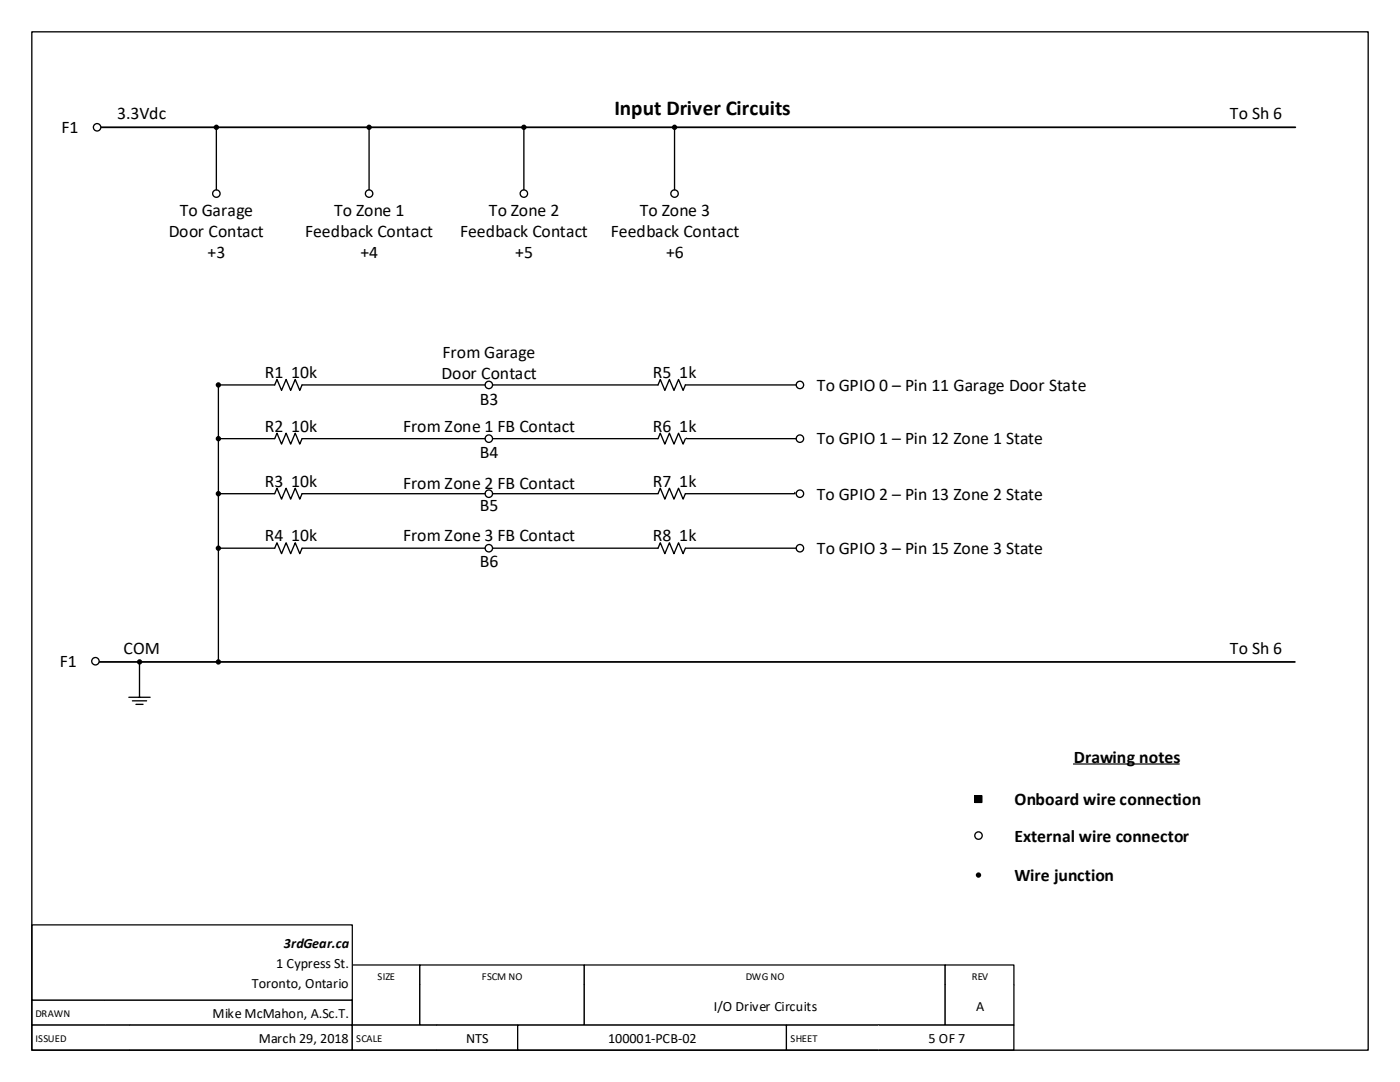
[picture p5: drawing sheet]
<svg xmlns="http://www.w3.org/2000/svg" width="279mm" height="216mm" viewBox="0 0 279 216" stroke-linecap="round" stroke-linejoin="round" font-family="sans-serif">
<path d="M21 199.6h-14.7v5h14.7" fill="none" stroke="#000" stroke-width=".25"/>
<path d="M21 199.6h49.3v5h-49.3z" fill-rule="evenodd" fill="#fff"/>
<path d="M21 199.6h49.3v5h-49.3" fill="none" stroke="#000" stroke-width=".25"/>
<path d="M6.3 204.6h19.6v4.9h-19.6z" fill-rule="evenodd" fill="#fff"/>
<path d="M25.9 204.6h-19.6v4.9h19.6" fill="none" stroke="#000" stroke-width=".25"/>
<path d="M70.3 192.5h13.5v4.1h-13.5z" fill-rule="evenodd" fill="#fff"/>
<path d="M70.3 196.6v-4.1h13.5v4.1" fill="none" stroke="#000" stroke-width=".25"/>
<path d="M83.8 192.5h32.8v4.1h-32.8z" fill-rule="evenodd" fill="#fff"/>
<path d="M83.8 196.6v-4.1h32.8v4.1" fill="none" stroke="#000" stroke-width=".25"/>
<path d="M116.6 192.5h72v4.1h-72z" fill-rule="evenodd" fill="#fff"/>
<path d="M116.6 196.6v-4.1h72v4.1" fill="none" stroke="#000" stroke-width=".25"/>
<path d="M188.6 192.5h13.8v4.1h-13.8z" fill-rule="evenodd" fill="#fff"/>
<path d="M188.6 196.6v-4.1h13.7v4.1" fill="none" stroke="#000" stroke-width=".25"/>
<path d="M70.3 196.6h13.5v8h-13.5z" fill-rule="evenodd" fill="#fff"/>
<path d="M70.3 196.6v8h13.5v-8" fill="none" stroke="#000" stroke-width=".25"/>
<path d="M83.8 196.6h32.8v8h-32.8z" fill-rule="evenodd" fill="#fff"/>
<path d="M83.8 196.6v8h32.8v-8" fill="none" stroke="#000" stroke-width=".25"/>
<path d="M116.6 196.6h72v8h-72z" fill-rule="evenodd" fill="#fff"/>
<path d="M116.6 196.6v8h72v-8" fill="none" stroke="#000" stroke-width=".25"/>
<path d="M188.6 196.6h13.8v8h-13.8z" fill-rule="evenodd" fill="#fff"/>
<path d="M188.6 196.6v8h13.7v-8" fill="none" stroke="#000" stroke-width=".25"/>
<path d="M26 204.6h44.3v4.9h-44.3z" fill-rule="evenodd" fill="#fff"/>
<path d="M26 204.6h44.3v4.9h-44.3" fill="none" stroke="#000" stroke-width=".25"/>
<path d="M70.3 204.6h16.9v4.9h-16.9z" fill-rule="evenodd" fill="#fff"/>
<path d="M87.2 204.6h-16.9v4.9h16.9" fill="none" stroke="#000" stroke-width=".25"/>
<path d="M87.2 204.6h16.1v4.9h-16.1z" fill-rule="evenodd" fill="#fff"/>
<path d="M87.2 204.6h16.1v4.9h-16.1" fill="none" stroke="#000" stroke-width=".25"/>
<path d="M103.3 204.6h53.7v4.9h-53.7z" fill-rule="evenodd" fill="#fff"/>
<path d="M103.3 204.6h53.7v4.9h-53.7z" fill="none" stroke="#000" stroke-width=".25"/>
<path d="M156.9 204.6h18.5v4.9h-18.5z" fill-rule="evenodd" fill="#fff"/>
<path d="M175.4 204.6h-18.5v4.9h18.5" fill="none" stroke="#000" stroke-width=".25"/>
<path d="M175.4 204.6h26.9v4.9h-26.9z" fill-rule="evenodd" fill="#fff"/>
<path d="M175.4 204.6h26.9v4.9h-26.9" fill="none" stroke="#000" stroke-width=".25"/>
<path d="M6.3 184.6h64v15h-64z" fill-rule="evenodd" fill="#fff"/>
<path d="M6.3 184.6h64v15h-64z" fill="none" stroke="#000" stroke-width=".25"/>
<path d="M19.9 25.4h238.6M19.7 132.1h238.7" fill="none" stroke="#000" stroke-width=".35"/>
<g fill="none" stroke="#000" stroke-width=".26">
<path d="M6.3 6.3h266.7v203.2h-266.7z"/>
<circle cx="195.3" cy="174.6" r=".4"/>
</g>
<path d="M214.2 152.4h21.2" fill="none" stroke="#000" stroke-width=".23"/>
<circle cx="195.3" cy="174.6" r=".4" fill="#000"/>
<circle cx="195.3" cy="166.7" r=".74" fill="#fff"/>
<circle cx="195.3" cy="166.7" r=".74" fill="none" stroke="#000" stroke-width=".26"/>
<path d="M194.6 158.8h1.4v1.3h-1.4z" fill-rule="evenodd" fill="#000"/>
<path d="M194.6 158.8h1.4v1.3h-1.4z" fill="none" stroke="#000" stroke-width=".2"/>
<circle cx="19" cy="131.9" r=".74" fill="#fff"/>
<circle cx="19" cy="131.9" r=".74" fill="none" stroke="#000" stroke-width=".26"/>
<circle cx="19.4" cy="25.4" r=".74" fill="#fff"/>
<g fill="none" stroke="#000" stroke-width=".26">
<path d="M25.7 139.1h4.3M26.4 139.8h2.9M27.8 132.1v7M27.1 140.5h1.4"/>
<circle cx="19.4" cy="25.4" r=".74"/>
<circle cx="43.2" cy="25.4" r=".4"/>
<circle cx="73.7" cy="25.4" r=".4"/>
<circle cx="104.5" cy="25.4" r=".4"/>
<circle cx="27.9" cy="132.1" r=".4"/>
<circle cx="43.6" cy="132.1" r=".4"/>
</g>
<g fill="#000">
<circle cx="43.2" cy="25.4" r=".4"/>
<circle cx="73.7" cy="25.4" r=".4"/>
<circle cx="104.5" cy="25.4" r=".4"/>
<circle cx="27.9" cy="132.1" r=".4"/>
<circle cx="43.6" cy="132.1" r=".4"/>
</g>
<circle cx="43.2" cy="38.6" r=".74" fill="#fff"/>
<circle cx="43.2" cy="38.6" r=".74" fill="none" stroke="#000" stroke-width=".26"/>
<circle cx="73.7" cy="38.6" r=".74" fill="#fff"/>
<circle cx="73.7" cy="38.6" r=".74" fill="none" stroke="#000" stroke-width=".26"/>
<circle cx="104.5" cy="38.6" r=".74" fill="#fff"/>
<g fill="none" stroke="#000" stroke-width=".26">
<path d="M43.2 25.8v12.1M73.7 25.8v12.1M104.5 25.8v12.1"/>
<circle cx="104.5" cy="38.6" r=".74"/>
<circle cx="134.6" cy="25.4" r=".4"/>
</g>
<circle cx="134.6" cy="25.4" r=".4" fill="#000"/>
<circle cx="134.6" cy="38.6" r=".74" fill="#fff"/>
<g fill="none" stroke="#000" stroke-width=".26">
<path d="M134.6 25.8v12.1M43.6 76.8v21.7M54.8 76.8l.5-1.1 .9 2.2 .9-2.2 .9 2.2 .9-2.2 .9 2.2 .5-1.1M131.3 76.8l.5-1.1 .9 2.2 .9-2.2 .9 2.2 .9-2.2 .9 2.2 .5-1.1M43.6 98.9v10.1M43.6 109.8v21.9"/>
<circle cx="134.6" cy="38.6" r=".74"/>
<circle cx="43.6" cy="76.8" r=".4"/>
</g>
<circle cx="43.6" cy="76.8" r=".4" fill="#000"/>
<circle cx="159.6" cy="76.8" r=".74" fill="#fff"/>
<circle cx="159.6" cy="76.8" r=".74" fill="none" stroke="#000" stroke-width=".26"/>
<circle cx="97.6" cy="76.8" r=".74" fill="#fff"/>
<g fill="none" stroke="#000" stroke-width=".26">
<path d="M43.6 76.8h11.2M60.3 76.8h36.5M98.3 76.8h33M136.8 76.8h22.1M54.8 87.5l.5-1.1 .9 2.2 .9-2.2 .9 2.2 .9-2.2 .9 2.2 .5-1.1M131.3 87.5l.5-1.1 .9 2.2 .9-2.2 .9 2.2 .9-2.2 .9 2.2 .5-1.1"/>
<circle cx="97.6" cy="76.8" r=".74"/>
<circle cx="43.6" cy="87.5" r=".4"/>
</g>
<circle cx="43.6" cy="87.5" r=".4" fill="#000"/>
<circle cx="159.6" cy="87.5" r=".74" fill="#fff"/>
<circle cx="159.6" cy="87.5" r=".74" fill="none" stroke="#000" stroke-width=".26"/>
<circle cx="97.6" cy="87.5" r=".74" fill="#fff"/>
<g fill="none" stroke="#000" stroke-width=".26">
<path d="M43.6 87.5h11.2M54.8 98.5l.5-1.1 .9 2.2 .9-2.2 .9 2.2 .9-2.2 .9 2.2 .5-1.1M60.3 87.5h36.5M98.3 87.5h33M131.3 98.5l.5-1.1 .9 2.2 .9-2.2 .9 2.2 .9-2.2 .9 2.2 .5-1.1M137 87.4l21.9 .1"/>
<circle cx="43.6" cy="98.5" r=".4"/>
<circle cx="97.6" cy="87.5" r=".74"/>
</g>
<circle cx="43.6" cy="98.5" r=".4" fill="#000"/>
<circle cx="159.6" cy="98.5" r=".74" fill="#fff"/>
<circle cx="159.6" cy="98.5" r=".74" fill="none" stroke="#000" stroke-width=".26"/>
<circle cx="97.6" cy="98.5" r=".74" fill="#fff"/>
<g fill="none" stroke="#000" stroke-width=".26">
<path d="M43.6 98.5h11.2M60.3 98.5h36.5M98.3 98.5h33M158.6 98.3v.2h-21.8M54.8 109.4l.5-1.1 .9 2.2 .9-2.2 .9 2.2 .9-2.2 .9 2.2 .5-1.1M131.3 109.4l.5-1.1 .9 2.2 .9-2.2 .9 2.2 .9-2.2 .9 2.2 .5-1.1"/>
<circle cx="97.6" cy="98.5" r=".74"/>
<circle cx="43.6" cy="109.4" r=".4"/>
</g>
<circle cx="43.6" cy="109.4" r=".4" fill="#000"/>
<circle cx="159.6" cy="109.4" r=".74" fill="#fff"/>
<circle cx="159.6" cy="109.4" r=".74" fill="none" stroke="#000" stroke-width=".26"/>
<circle cx="97.6" cy="109.4" r=".74" fill="#fff"/>
<g fill="none" stroke="#000" stroke-width=".26">
<path d="M43.6 109.4h11.2M60.3 109.4h36.5M98.3 109.4h33M136.8 109.4h22.1"/>
<circle cx="97.6" cy="109.4" r=".74"/>
</g>
<text font-size="4.2" x="122.6" y="22.9">Input Driver Circuits</text>
<g font-size="3.5">
<text x="23.4" y="23.8">3.3Vdc</text>
<text x="245.5" y="23.7">To Sh 6</text>
<text x="12.3" y="26.5">F1</text>
<text x="33.7" y="47.3">Door Contact</text>
<text x="35.9" y="43.1">To Garage</text>
<text x="60.9" y="47.3">Feedback Contact</text>
<text x="66.7" y="43.1">To Zone 1</text>
<text x="91.8" y="47.3">Feedback Contact</text>
<text x="97.6" y="43.1">To Zone 2</text>
<text x="121.9" y="47.3">Feedback Contact</text>
<text x="127.7" y="43.1">To Zone 3</text>
<text x="41.4" y="51.5">+3</text>
<text x="71.9" y="51.5">+4</text>
<text x="102.8" y="51.5">+5</text>
<text x="132.9" y="51.5">+6</text>
<text x="88.3" y="71.4">From Garage</text>
<text x="52.8" y="75.4">R1 10k</text>
<text x="88.1" y="75.6">Door Contact</text>
<text x="130.3" y="75.4">R5 1k</text>
<text x="163" y="77.9">To GPIO 0 – Pin 11 Garage Door State</text>
<text x="95.8" y="80.8">B3</text>
<text x="52.8" y="86.1">R2 10k</text>
<text x="80.5" y="86.3">From Zone 1 FB Contact</text>
<text x="130.3" y="86.1">R6 1k</text>
<text x="163" y="88.7">To GPIO 1 – Pin 12 Zone 1 State</text>
<text x="95.8" y="91.4">B4</text>
<text x="52.8" y="97.1">R3 10k</text>
<text x="80.5" y="97.6">From Zone 2 FB Contact</text>
<text x="130.3" y="97.1">R7 1k</text>
<text x="163" y="99.8">To GPIO 2 – Pin 13 Zone 2 State</text>
<text x="52.8" y="108">R4 10k</text>
<text x="80.5" y="108">From Zone 3 FB Contact</text>
<text x="95.8" y="102">B5</text>
<text x="130.3" y="108">R8 1k</text>
<text x="95.8" y="113">B6</text>
<text x="163" y="110.5">To GPIO 3 – Pin 15 Zone 3 State</text>
<text x="24.7" y="130.6">COM</text>
<text x="245.5" y="130.4">To Sh 6</text>
<text x="11.9" y="133.1">F1</text>
<text x="214.3" y="152.2">Drawing notes</text>
<text x="202.4" y="160.6">Onboard wire connection</text>
<text x="202.4" y="167.9">External wire connector</text>
<text x="202.4" y="175.8">Wire junction</text>
</g>
<g font-size="2.8">
<text x="56.6" y="189.2">3rdGear.ca</text>
<text x="50.3" y="197.1">Toronto, Ontario</text>
<text x="55.1" y="193.2">1 Cypress St.</text>
<text x="42.4" y="203.2">Mike McMahon, A.Sc.T.</text>
<text x="142.5" y="201.7">I/O Driver Circuits</text>
<text x="194.8" y="201.7">A</text>
<text x="51.6" y="208.2">March 29, 2018</text>
<text x="93.1" y="208.2">NTS</text>
<text x="121.4" y="208.2">100001-PCB-02</text>
<text x="185.3" y="208.2">5 OF 7</text>
</g>
<g font-size="2.1">
<text x="75.3" y="195.4">SIZE</text>
<text x="96.2" y="195.4">FSCM NO</text>
<text x="148.8" y="195.4">DWG NO</text>
<text x="193.9" y="195.4">REV</text>
<text x="7.1" y="203">DRAWN</text>
<text x="7.1" y="208">ISSUED</text>
<text x="71.1" y="208">SCALE</text>
<text x="157.8" y="208">SHEET</text>
</g>
</svg>
